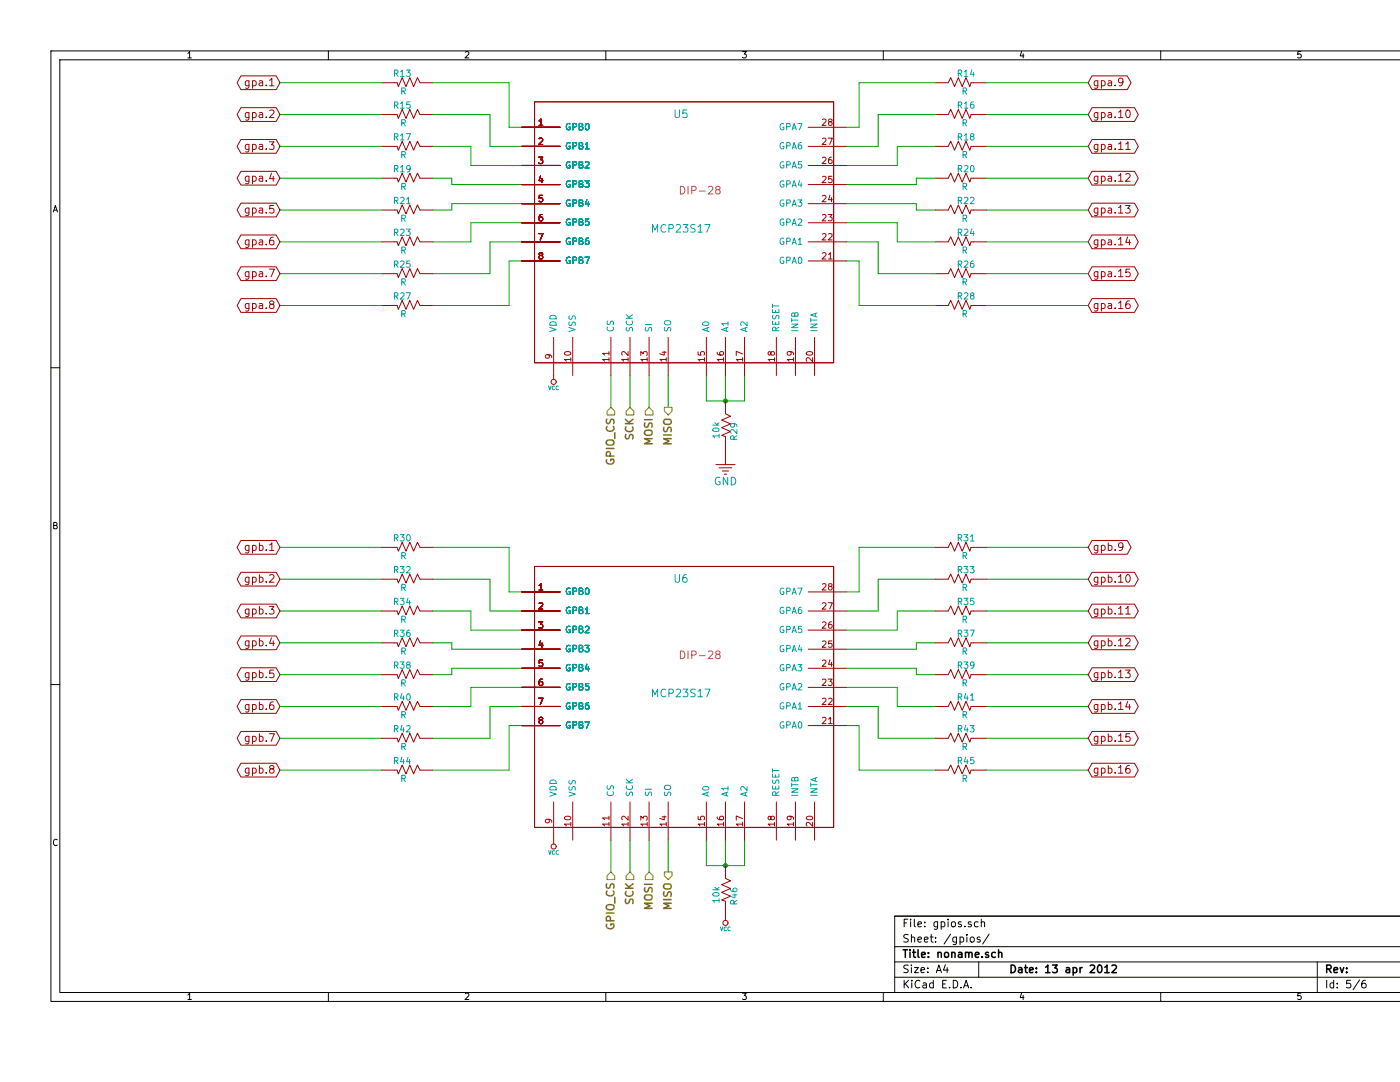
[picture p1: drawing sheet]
EESchema Schematic File Version 2  date Sat 05 May 2012 12:12:20 AM MDT
LIBS:bryan_custom
LIBS:rfm12
LIBS:LED_RGB
LIBS:ULN280xA
LIBS:power
LIBS:device
LIBS:transistors
LIBS:conn
LIBS:linear
LIBS:regul
LIBS:74xx
LIBS:cmos4000
LIBS:adc-dac
LIBS:memory
LIBS:xilinx
LIBS:special
LIBS:microcontrollers
LIBS:dsp
LIBS:microchip
LIBS:analog_switches
LIBS:motorola
LIBS:texas
LIBS:intel
LIBS:audio
LIBS:interface
LIBS:digital-audio
LIBS:philips
LIBS:display
LIBS:cypress
LIBS:siliconi
LIBS:opto
LIBS:atmel
LIBS:contrib
LIBS:valves
LIBS:bryan_4chan-cache
EELAYER 25  0
EELAYER END
$Descr A4 11700 8267
encoding utf-8
Sheet 5 6
Title "noname.sch"
Date "13 apr 2012"
Rev ""
Comp ""
Comment1 ""
Comment2 ""
Comment3 ""
Comment4 ""
$EndDescr
$Comp
L VCC #PWR025
U 1 1
P 4350 6600
F 0 "#PWR025" H 4350 6700 30  0001 C CNN
F 1 "VCC" H 4350 6700 30  0000 C CNN
	1    4350 6600
	1    0    0    1   
$EndComp
$Comp
L VCC #PWR026
U 1 1
P 4350 2950
F 0 "#PWR026" H 4350 3050 30  0001 C CNN
F 1 "VCC" H 4350 3050 30  0000 C CNN
	1    4350 2950
	1    0    0    1   
$EndComp
$Comp
L VCC #PWR027
U 1 1
P 5700 7200
F 0 "#PWR027" H 5700 7300 30  0001 C CNN
F 1 "VCC" H 5700 7300 30  0000 C CNN
	1    5700 7200
	1    0    0    1   
$EndComp
$Comp
L R R13
U 1 1
P 3200 650
F 0 "R13" H 3240 720 50  0000 C CNN
F 1 "R" H 3230 580 50  0000 C CNN
	1    3200 650 
	-1   0    0    -1  
$EndComp
$Comp
L R R15
U 1 1
P 3200 900
F 0 "R15" H 3240 970 50  0000 C CNN
F 1 "R" H 3230 830 50  0000 C CNN
	1    3200 900 
	-1   0    0    -1  
$EndComp
$Comp
L R R17
U 1 1
P 3200 1150
F 0 "R17" H 3240 1220 50  0000 C CNN
F 1 "R" H 3230 1080 50  0000 C CNN
	1    3200 1150
	-1   0    0    -1  
$EndComp
$Comp
L R R19
U 1 1
P 3200 1400
F 0 "R19" H 3240 1470 50  0000 C CNN
F 1 "R" H 3230 1330 50  0000 C CNN
	1    3200 1400
	-1   0    0    -1  
$EndComp
$Comp
L R R21
U 1 1
P 3200 1650
F 0 "R21" H 3240 1720 50  0000 C CNN
F 1 "R" H 3230 1580 50  0000 C CNN
	1    3200 1650
	-1   0    0    -1  
$EndComp
$Comp
L R R23
U 1 1
P 3200 1900
F 0 "R23" H 3240 1970 50  0000 C CNN
F 1 "R" H 3230 1830 50  0000 C CNN
	1    3200 1900
	-1   0    0    -1  
$EndComp
$Comp
L R R25
U 1 1
P 3200 2150
F 0 "R25" H 3240 2220 50  0000 C CNN
F 1 "R" H 3230 2080 50  0000 C CNN
	1    3200 2150
	-1   0    0    -1  
$EndComp
$Comp
L R R27
U 1 1
P 3200 2400
F 0 "R27" H 3240 2470 50  0000 C CNN
F 1 "R" H 3230 2330 50  0000 C CNN
	1    3200 2400
	-1   0    0    -1  
$EndComp
Wire Wire Line
	3400 2400 4000 2400
Wire Wire Line
	4000 2400 4000 2050
Wire Wire Line
	4000 2050 4100 2050
Wire Wire Line
	3400 1900 3700 1900
Wire Wire Line
	3700 1900 3700 1750
Wire Wire Line
	3700 1750 4100 1750
Wire Wire Line
	3400 1400 3550 1400
Wire Wire Line
	3550 1400 3550 1450
Wire Wire Line
	3550 1450 4100 1450
Wire Wire Line
	3400 900  3850 900 
Wire Wire Line
	3850 900  3850 1150
Wire Wire Line
	3850 1150 4100 1150
Wire Wire Line
	4100 1000 4000 1000
Wire Wire Line
	4000 1000 4000 650 
Wire Wire Line
	4000 650  3400 650 
Wire Wire Line
	4100 1300 3700 1300
Wire Wire Line
	3700 1300 3700 1150
Wire Wire Line
	3700 1150 3400 1150
Wire Wire Line
	4100 1600 3550 1600
Wire Wire Line
	3550 1600 3550 1650
Wire Wire Line
	3550 1650 3400 1650
Wire Wire Line
	4100 1900 3850 1900
Wire Wire Line
	3850 1900 3850 2150
Wire Wire Line
	3850 2150 3400 2150
Wire Wire Line
	3000 2400 2200 2400
Wire Wire Line
	3000 1900 2200 1900
Wire Wire Line
	3000 1400 2200 1400
Wire Wire Line
	3000 900  2200 900 
Wire Wire Line
	3000 650  2200 650 
Wire Wire Line
	3000 1150 2200 1150
Wire Wire Line
	3000 1650 2200 1650
Wire Wire Line
	3000 2150 2200 2150
Text GLabel 2200 1650 0    60   BiDi ~ 0
gpa.5
Text GLabel 2200 1900 0    60   BiDi ~ 0
gpa.6
Text GLabel 2200 2150 0    60   BiDi ~ 0
gpa.7
Text GLabel 2200 2400 0    60   BiDi ~ 0
gpa.8
Text GLabel 2200 1400 0    60   BiDi ~ 0
gpa.4
Text GLabel 2200 1150 0    60   BiDi ~ 0
gpa.3
Text GLabel 2200 900  0    60   BiDi ~ 0
gpa.2
Text GLabel 2200 650  0    60   BiDi ~ 0
gpa.1
$Comp
L R R14
U 1 1
P 7550 650
F 0 "R14" H 7590 720 50  0000 C CNN
F 1 "R" H 7580 580 50  0000 C CNN
	1    7550 650 
	1    0    0    -1  
$EndComp
$Comp
L R R16
U 1 1
P 7550 900
F 0 "R16" H 7590 970 50  0000 C CNN
F 1 "R" H 7580 830 50  0000 C CNN
	1    7550 900 
	1    0    0    -1  
$EndComp
$Comp
L R R18
U 1 1
P 7550 1150
F 0 "R18" H 7590 1220 50  0000 C CNN
F 1 "R" H 7580 1080 50  0000 C CNN
	1    7550 1150
	1    0    0    -1  
$EndComp
$Comp
L R R20
U 1 1
P 7550 1400
F 0 "R20" H 7590 1470 50  0000 C CNN
F 1 "R" H 7580 1330 50  0000 C CNN
	1    7550 1400
	1    0    0    -1  
$EndComp
$Comp
L R R22
U 1 1
P 7550 1650
F 0 "R22" H 7590 1720 50  0000 C CNN
F 1 "R" H 7580 1580 50  0000 C CNN
	1    7550 1650
	1    0    0    -1  
$EndComp
$Comp
L R R24
U 1 1
P 7550 1900
F 0 "R24" H 7590 1970 50  0000 C CNN
F 1 "R" H 7580 1830 50  0000 C CNN
	1    7550 1900
	1    0    0    -1  
$EndComp
$Comp
L R R26
U 1 1
P 7550 2150
F 0 "R26" H 7590 2220 50  0000 C CNN
F 1 "R" H 7580 2080 50  0000 C CNN
	1    7550 2150
	1    0    0    -1  
$EndComp
$Comp
L R R28
U 1 1
P 7550 2400
F 0 "R28" H 7590 2470 50  0000 C CNN
F 1 "R" H 7580 2330 50  0000 C CNN
	1    7550 2400
	1    0    0    -1  
$EndComp
Text GLabel 8550 650  2    60   BiDi ~ 0
gpa.9
Text GLabel 8550 900  2    60   BiDi ~ 0
gpa.10
Text GLabel 8550 1150 2    60   BiDi ~ 0
gpa.11
Text GLabel 8550 1400 2    60   BiDi ~ 0
gpa.12
Text GLabel 8550 2400 2    60   BiDi ~ 0
gpa.16
Text GLabel 8550 2150 2    60   BiDi ~ 0
gpa.15
Text GLabel 8550 1900 2    60   BiDi ~ 0
gpa.14
Text GLabel 8550 1650 2    60   BiDi ~ 0
gpa.13
Wire Wire Line
	7750 2150 8550 2150
Wire Wire Line
	7750 1650 8550 1650
Wire Wire Line
	7750 1150 8550 1150
Wire Wire Line
	7750 650  8550 650 
Wire Wire Line
	7350 2400 6750 2400
Wire Wire Line
	6750 2400 6750 2050
Wire Wire Line
	6750 2050 6650 2050
Wire Wire Line
	7350 1900 7050 1900
Wire Wire Line
	7050 1900 7050 1750
Wire Wire Line
	7050 1750 6650 1750
Wire Wire Line
	7350 1400 7200 1400
Wire Wire Line
	7200 1400 7200 1450
Wire Wire Line
	7200 1450 6650 1450
Wire Wire Line
	7350 900  6900 900 
Wire Wire Line
	6900 900  6900 1150
Wire Wire Line
	6900 1150 6650 1150
Wire Wire Line
	6650 1000 6750 1000
Wire Wire Line
	6750 1000 6750 650 
Wire Wire Line
	6750 650  7350 650 
Wire Wire Line
	6650 1300 7050 1300
Wire Wire Line
	7050 1300 7050 1150
Wire Wire Line
	7050 1150 7350 1150
Wire Wire Line
	6650 1600 7200 1600
Wire Wire Line
	7200 1600 7200 1650
Wire Wire Line
	7200 1650 7350 1650
Wire Wire Line
	6650 1900 6900 1900
Wire Wire Line
	6900 1900 6900 2150
Wire Wire Line
	6900 2150 7350 2150
Wire Wire Line
	7750 900  8550 900 
Wire Wire Line
	7750 1400 8550 1400
Wire Wire Line
	7750 1900 8550 1900
Wire Wire Line
	7750 2400 8550 2400
Text GLabel 2200 4300 0    60   BiDi ~ 0
gpb.1
Text GLabel 2200 4550 0    60   BiDi ~ 0
gpb.2
Text GLabel 2200 4800 0    60   BiDi ~ 0
gpb.3
Text GLabel 2200 5050 0    60   BiDi ~ 0
gpb.4
Text GLabel 2200 6050 0    60   BiDi ~ 0
gpb.8
Text GLabel 2200 5800 0    60   BiDi ~ 0
gpb.7
Text GLabel 2200 5550 0    60   BiDi ~ 0
gpb.6
Text GLabel 2200 5300 0    60   BiDi ~ 0
gpb.5
Wire Wire Line
	3000 5800 2200 5800
Wire Wire Line
	3000 5300 2200 5300
Wire Wire Line
	3000 4800 2200 4800
Wire Wire Line
	3000 4300 2200 4300
Wire Wire Line
	3000 4550 2200 4550
Wire Wire Line
	3000 5050 2200 5050
Wire Wire Line
	3000 5550 2200 5550
Wire Wire Line
	3000 6050 2200 6050
Wire Wire Line
	7750 6050 8550 6050
Wire Wire Line
	7750 5550 8550 5550
Wire Wire Line
	7750 5050 8550 5050
Wire Wire Line
	7750 4550 8550 4550
Wire Wire Line
	7350 5800 6900 5800
Wire Wire Line
	6900 5800 6900 5550
Wire Wire Line
	6900 5550 6650 5550
Wire Wire Line
	7350 5300 7200 5300
Wire Wire Line
	7200 5300 7200 5250
Wire Wire Line
	7200 5250 6650 5250
Wire Wire Line
	7350 4800 7050 4800
Wire Wire Line
	7050 4800 7050 4950
Wire Wire Line
	7050 4950 6650 4950
Wire Wire Line
	7350 4300 6750 4300
Wire Wire Line
	6750 4300 6750 4650
Wire Wire Line
	6750 4650 6650 4650
Wire Wire Line
	6650 4800 6900 4800
Wire Wire Line
	6900 4800 6900 4550
Wire Wire Line
	6900 4550 7350 4550
Wire Wire Line
	6650 5100 7200 5100
Wire Wire Line
	7200 5100 7200 5050
Wire Wire Line
	7200 5050 7350 5050
Wire Wire Line
	6650 5400 7050 5400
Wire Wire Line
	7050 5400 7050 5550
Wire Wire Line
	7050 5550 7350 5550
Wire Wire Line
	6650 5700 6750 5700
Wire Wire Line
	6750 5700 6750 6050
Wire Wire Line
	6750 6050 7350 6050
Connection ~ 5700 3150
Wire Wire Line
	5850 3150 5550 3150
Wire Wire Line
	5850 3150 5850 2950
Wire Wire Line
	5550 3150 5550 2950
Wire Wire Line
	5700 2950 5700 3150
Wire Wire Line
	5700 6600 5700 6800
Wire Wire Line
	5550 6600 5550 6800
Wire Wire Line
	5250 3200 5250 2950
Wire Wire Line
	4950 3200 4950 2950
Wire Wire Line
	5100 3200 5100 2950
Wire Wire Line
	4800 3200 4800 2950
Wire Wire Line
	4800 6850 4800 6600
Wire Wire Line
	5100 6850 5100 6600
Wire Wire Line
	4950 6850 4950 6600
Wire Wire Line
	5250 6850 5250 6600
Wire Wire Line
	5850 6600 5850 6800
Wire Wire Line
	5850 6800 5550 6800
Connection ~ 5700 6800
Wire Wire Line
	3400 5800 3850 5800
Wire Wire Line
	3850 5800 3850 5550
Wire Wire Line
	3850 5550 4100 5550
Wire Wire Line
	3400 5300 3550 5300
Wire Wire Line
	3550 5300 3550 5250
Wire Wire Line
	3550 5250 4100 5250
Wire Wire Line
	3400 4800 3700 4800
Wire Wire Line
	3700 4800 3700 4950
Wire Wire Line
	3700 4950 4100 4950
Wire Wire Line
	3400 4300 4000 4300
Wire Wire Line
	4000 4300 4000 4650
Wire Wire Line
	4000 4650 4100 4650
Wire Wire Line
	4100 4800 3850 4800
Wire Wire Line
	3850 4800 3850 4550
Wire Wire Line
	3850 4550 3400 4550
Wire Wire Line
	4100 5100 3550 5100
Wire Wire Line
	3550 5100 3550 5050
Wire Wire Line
	3550 5050 3400 5050
Wire Wire Line
	4100 5400 3700 5400
Wire Wire Line
	3700 5400 3700 5550
Wire Wire Line
	3700 5550 3400 5550
Wire Wire Line
	4100 5700 4000 5700
Wire Wire Line
	4000 5700 4000 6050
Wire Wire Line
	4000 6050 3400 6050
Wire Wire Line
	7750 4300 8550 4300
Wire Wire Line
	7750 4800 8550 4800
Wire Wire Line
	7750 5300 8550 5300
Wire Wire Line
	7750 5800 8550 5800
Text GLabel 8550 5300 2    60   BiDi ~ 0
gpb.13
Text GLabel 8550 5550 2    60   BiDi ~ 0
gpb.14
Text GLabel 8550 5800 2    60   BiDi ~ 0
gpb.15
Text GLabel 8550 6050 2    60   BiDi ~ 0
gpb.16
Text GLabel 8550 5050 2    60   BiDi ~ 0
gpb.12
Text GLabel 8550 4800 2    60   BiDi ~ 0
gpb.11
Text GLabel 8550 4550 2    60   BiDi ~ 0
gpb.10
Text GLabel 8550 4300 2    60   BiDi ~ 0
gpb.9
$Comp
L R R44
U 1 1
P 3200 6050
F 0 "R44" H 3240 6120 50  0000 C CNN
F 1 "R" H 3230 5980 50  0000 C CNN
	1    3200 6050
	-1   0    0    -1  
$EndComp
$Comp
L R R42
U 1 1
P 3200 5800
F 0 "R42" H 3240 5870 50  0000 C CNN
F 1 "R" H 3230 5730 50  0000 C CNN
	1    3200 5800
	-1   0    0    -1  
$EndComp
$Comp
L R R40
U 1 1
P 3200 5550
F 0 "R40" H 3240 5620 50  0000 C CNN
F 1 "R" H 3230 5480 50  0000 C CNN
	1    3200 5550
	-1   0    0    -1  
$EndComp
$Comp
L R R38
U 1 1
P 3200 5300
F 0 "R38" H 3240 5370 50  0000 C CNN
F 1 "R" H 3230 5230 50  0000 C CNN
	1    3200 5300
	-1   0    0    -1  
$EndComp
$Comp
L R R36
U 1 1
P 3200 5050
F 0 "R36" H 3240 5120 50  0000 C CNN
F 1 "R" H 3230 4980 50  0000 C CNN
	1    3200 5050
	-1   0    0    -1  
$EndComp
$Comp
L R R34
U 1 1
P 3200 4800
F 0 "R34" H 3240 4870 50  0000 C CNN
F 1 "R" H 3230 4730 50  0000 C CNN
	1    3200 4800
	-1   0    0    -1  
$EndComp
$Comp
L R R32
U 1 1
P 3200 4550
F 0 "R32" H 3240 4620 50  0000 C CNN
F 1 "R" H 3230 4480 50  0000 C CNN
	1    3200 4550
	-1   0    0    -1  
$EndComp
$Comp
L R R30
U 1 1
P 3200 4300
F 0 "R30" H 3240 4370 50  0000 C CNN
F 1 "R" H 3230 4230 50  0000 C CNN
	1    3200 4300
	-1   0    0    -1  
$EndComp
$Comp
L R R45
U 1 1
P 7550 6050
F 0 "R45" H 7590 6120 50  0000 C CNN
F 1 "R" H 7580 5980 50  0000 C CNN
	1    7550 6050
	1    0    0    -1  
$EndComp
$Comp
L R R43
U 1 1
P 7550 5800
F 0 "R43" H 7590 5870 50  0000 C CNN
F 1 "R" H 7580 5730 50  0000 C CNN
	1    7550 5800
	1    0    0    -1  
$EndComp
$Comp
L R R41
U 1 1
P 7550 5550
F 0 "R41" H 7590 5620 50  0000 C CNN
F 1 "R" H 7580 5480 50  0000 C CNN
	1    7550 5550
	1    0    0    -1  
$EndComp
$Comp
L R R39
U 1 1
P 7550 5300
F 0 "R39" H 7590 5370 50  0000 C CNN
F 1 "R" H 7580 5230 50  0000 C CNN
	1    7550 5300
	1    0    0    -1  
$EndComp
$Comp
L R R37
U 1 1
P 7550 5050
F 0 "R37" H 7590 5120 50  0000 C CNN
F 1 "R" H 7580 4980 50  0000 C CNN
	1    7550 5050
	1    0    0    -1  
$EndComp
$Comp
L R R35
U 1 1
P 7550 4800
F 0 "R35" H 7590 4870 50  0000 C CNN
F 1 "R" H 7580 4730 50  0000 C CNN
	1    7550 4800
	1    0    0    -1  
$EndComp
$Comp
L R R33
U 1 1
P 7550 4550
F 0 "R33" H 7590 4620 50  0000 C CNN
F 1 "R" H 7580 4480 50  0000 C CNN
	1    7550 4550
	1    0    0    -1  
$EndComp
$Comp
L R R31
U 1 1
P 7550 4300
F 0 "R31" H 7590 4370 50  0000 C CNN
F 1 "R" H 7580 4230 50  0000 C CNN
	1    7550 4300
	1    0    0    -1  
$EndComp
$Comp
L GND #U028
U 1 1
P 5700 3550
F 0 "#U028" H 5750 3600 60  0001 C CNN
F 1 "GND" H 5700 3315 60  0000 C CNN
	1    5700 3550
	1    0    0    -1  
$EndComp
$Comp
L R R29
U 1 1
P 5700 3350
F 0 "R29" H 5740 3420 50  0000 C CNN
F 1 "10k" H 5730 3280 50  0000 C CNN
	1    5700 3350
	0    1    1    0   
$EndComp
$Comp
L R R46
U 1 1
P 5700 7000
F 0 "R46" H 5740 7070 50  0000 C CNN
F 1 "10k" H 5730 6930 50  0000 C CNN
	1    5700 7000
	0    1    1    0   
$EndComp
$Comp
L MCP23S17 U6
U 1 1
P 5350 5450
F 0 "U6" H 5350 6350 60  0000 C CNN
F 1 "MCP23S17" H 5350 5450 60  0000 C CNN
F 2 "DIP-28" H 5500 5750 60  0000 C CNN
	1    5350 5450
	1    0    0    -1  
$EndComp
Text HLabel 4950 6850 3    60   Input ~ 12
SCK
Text HLabel 5100 6850 3    60   Input ~ 12
MOSI
Text HLabel 5250 6850 3    60   Output ~ 12
MISO
Text HLabel 4800 6850 3    60   Input ~ 12
GPIO_CS
Text HLabel 4800 3200 3    60   Input ~ 12
GPIO_CS
Text HLabel 5250 3200 3    60   Output ~ 12
MISO
Text HLabel 5100 3200 3    60   Input ~ 12
MOSI
Text HLabel 4950 3200 3    60   Input ~ 12
SCK
$Comp
L MCP23S17 U5
U 1 1
P 5350 1800
F 0 "U5" H 5350 2700 60  0000 C CNN
F 1 "MCP23S17" H 5350 1800 60  0000 C CNN
F 2 "DIP-28" H 5500 2100 60  0000 C CNN
	1    5350 1800
	1    0    0    -1  
$EndComp
$EndSCHEMATC
